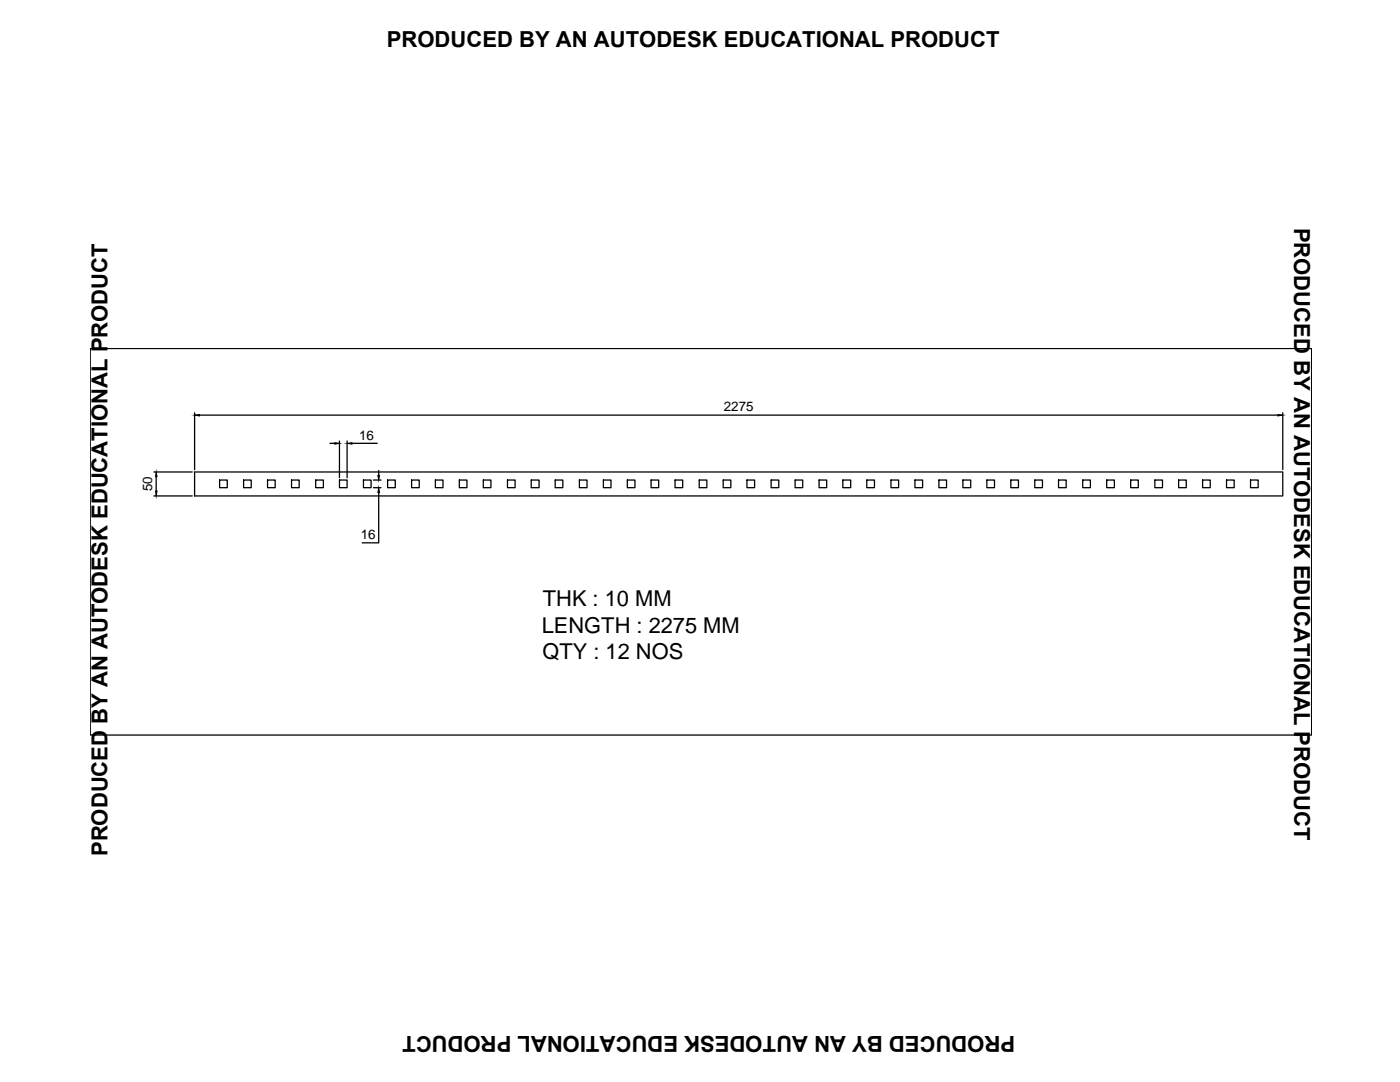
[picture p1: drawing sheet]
<svg xmlns="http://www.w3.org/2000/svg" width="279mm" height="216mm" viewBox="0 0 279 216" stroke-linecap="round" stroke-linejoin="round" font-family="sans-serif">
<!-- layer: 0 -->
<g fill="none" stroke="#000" stroke-width=".25">
<path d="M18 69.5h243.8v77.2h-243.8zM30.7 99h7.7M30.7 94.2h7.7M31.2 95.1v2.9M38.8 94.2h217.2v4.8h-217.2zM38.8 82.4v11.3M39.8 82.8h215.2M43.8 95.8h1.6v1.5h-1.6zM48.6 95.8h1.5v1.5h-1.5zM53.4 95.8h1.5v1.5h-1.5zM58.2 95.8h1.5v1.5h-1.5zM63 95.8h1.5v1.5h-1.5z"/>
<path d="M65.8 88.5h1M67.7 95.8h1.6v1.5h-1.6zM67.7 88v7.3M69.3 88v7.3M70.2 88.5h5.1M72.5 95.8h1.6v1.5h-1.6zM74.5 97.3h1.5M74.5 95.8h1.5M75.6 98.3v10h-3.3M75.6 93.9v1M77.4 95.8h1.5v1.5h-1.5zM82.1 95.8h1.6v1.5h-1.6z"/>
<path d="M86.9 95.8h1.5v1.5h-1.5zM91.7 95.8h1.5v1.5h-1.5zM96.4 95.8h1.6v1.5h-1.6zM101.3 95.8h1.5v1.5h-1.5zM106 95.8h1.6v1.5h-1.6zM110.8 95.8h1.5v1.5h-1.5zM115.6 95.8h1.6v1.5h-1.6zM120.4 95.8h1.5v1.5h-1.5zM125.2 95.8h1.5v1.5h-1.5zM129.9 95.8h1.6v1.5h-1.6zM134.7 95.8h1.5v1.5h-1.5zM139.5 95.8h1.6v1.5h-1.6z"/>
<path d="M144.3 95.8h1.6v1.5h-1.6zM149.1 95.8h1.5v1.5h-1.5zM153.9 95.8h1.5v1.5h-1.5zM158.7 95.8h1.5v1.5h-1.5zM163.5 95.8h1.5v1.5h-1.5zM168.2 95.8h1.6v1.5h-1.6zM173 95.8h1.5v1.5h-1.5zM177.8 95.8h1.5v1.5h-1.5zM182.6 95.8h1.5v1.5h-1.5zM187.4 95.8h1.5v1.5h-1.5zM192.2 95.8h1.5v1.5h-1.5zM196.9 95.8h1.6v1.5h-1.6z"/>
<path d="M201.7 95.8h1.6v1.5h-1.6zM206.5 95.8h1.5v1.5h-1.5zM211.3 95.8h1.5v1.5h-1.5zM216.1 95.8h1.5v1.5h-1.5zM220.9 95.8h1.5v1.5h-1.5zM225.7 95.8h1.5v1.5h-1.5zM230.5 95.8h1.5v1.5h-1.5zM235.2 95.8h1.5v1.5h-1.5zM240 95.8h1.5v1.5h-1.5zM244.8 95.8h1.5v1.5h-1.5zM249.6 95.8h1.5v1.5h-1.5zM256 82.4v11.3"/>
</g>
<path d="M31 98h.3l-.1 1zM31.2 94.2l.1 .9h-.3zM38.8 82.8l1-.1v.3zM66.8 88.3l.9 .2-.9 .1zM69.3 88.5l.9-.2v.3zM75.4 94.9h.3l-.1 .9zM75.6 97.3l.1 1h-.3zM255 82.7l1 .1-1 .2z" fill="#000" stroke="#000" stroke-width=".2"/>
<g font-size="4.4">
<text x="77.2" y="9.5">PRODUCED BY AN AUTODESK EDUCATIONAL PRODUCT</text>
<text x="258.3" y="45.4" transform="rotate(90 258.3 45.4)">PRODUCED BY AN AUTODESK EDUCATIONAL PRODUCT</text>
<text x="108.3" y="120.9">THK : 10 MM</text>
<text x="108.1" y="126.2">LENGTH : 2275 MM</text>
<text x="108.3" y="131.5">QTY : 12 NOS</text>
<text x="21.5" y="170.8" transform="rotate(-90 21.5 170.8)">PRODUCED BY AN AUTODESK EDUCATIONAL PRODUCT</text>
<text x="202.6" y="206.8" transform="rotate(180 202.6 206.8)">PRODUCED BY AN AUTODESK EDUCATIONAL PRODUCT</text>
</g>
<g font-size="2.7">
<text x="144.5" y="82.1">2275</text>
<text x="71.7" y="87.7">16</text>
<text x="30.4" y="98" transform="rotate(-90 30.4 98)">50</text>
<text x="72" y="107.5">16</text>
</g>
</svg>
